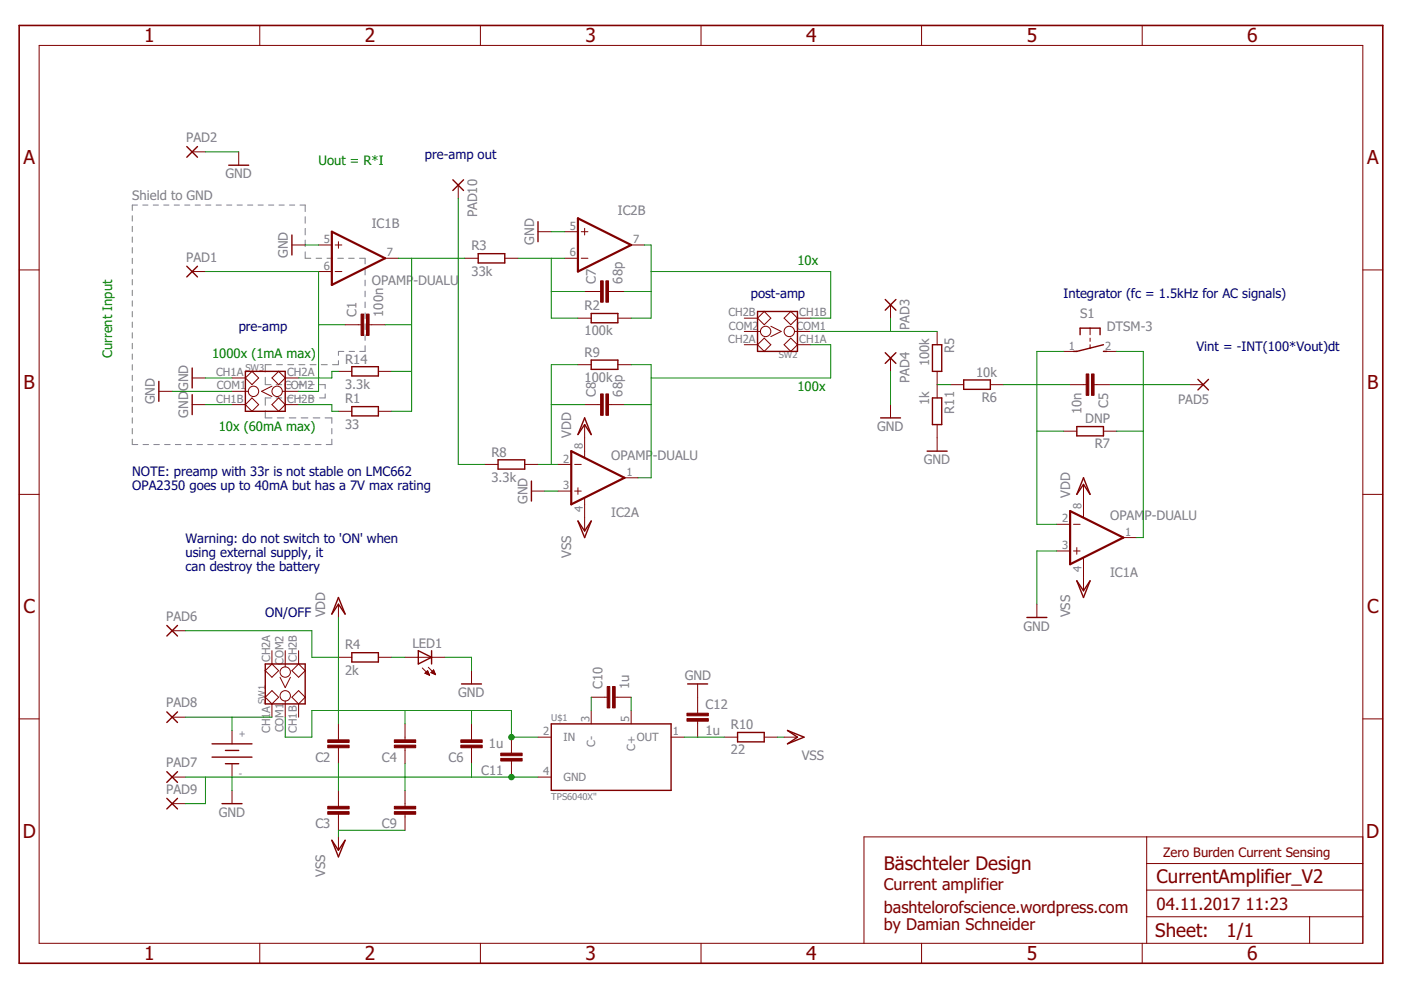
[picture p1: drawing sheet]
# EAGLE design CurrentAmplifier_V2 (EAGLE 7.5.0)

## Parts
C1  100n  C-EUC0805K  [C0805K]
C2  C-EUC0805  [C0805]
C3  C-EUC0805  [C0805]
C4  C-EUC0805  [C0805]
C5  10n  C-EUC0805K  [C0805K]
C6  C-EUC1206  [C1206]
C7  68p  C-EUC0603  [C0603]
C8  68p  C-EUC0603  [C0603]
C9  C-EUC1206  [C1206]
C10  1u  C-EUC0603  [C0603]
C11  1u  C-EUC0603  [C0603]
C12  1u  C-EUC0603  [C0603]
CR1  DX_CR2032HANDSOLDER  [DX_CR2032_SMD_HANDSOLDER]
IC1  OPAMP-DUALU  [SO08]
IC2  OPAMP-DUALU  [SO08]
LED1  LEDCHIP-LED0805  [CHIP-LED0805]
PAD1  1,6/0,9  [1,6/0,9]
PAD2  1,6/0,9  [1,6/0,9]
PAD3  1,6/0,9  [1,6/0,9]
PAD4  1,6/0,9  [1,6/0,9]
PAD5  1,6/0,9  [1,6/0,9]
PAD6  1,6/0,9  [1,6/0,9]
PAD7  1,6/0,9  [1,6/0,9]
PAD8  1,6/0,9  [1,6/0,9]
PAD9  1,6/0,9  [1,6/0,9]
PAD10  1,6/0,9  [1,6/0,9]
R1  33  R-EU_R0805  [R0805]
R2  100k  R-EU_R0603  [R0603]
R3  33k  R-EU_R0603  [R0603]
R4  2k  R-EU_R0603  [R0603]
R5  100k  R-EU_R0603  [R0603]
R6  10k  R-EU_R0603  [R0603]
R7  DNP  R-EU_R0805  [R0805]
R8  3.3k  R-EU_R0603  [R0603]
R9  100k  R-EU_R0603  [R0603]
R10  22  R-EU_R0805  [R0805]
R11  1k  R-EU_R0603  [R0603]
R14  3.3k  R-EU_R0805  [R0805]
S1  DTSM-3  [DTSM-3]
SW1  DIP-TOGGLE-SWITCH-2CH-(2X3P-2.54)  [SW6-2.54-9.0X3.5X3.2+2.0MM]
SW2  DIP-TOGGLE-SWITCH-2CH-(2X3P-2.54)  [SW6-2.54-9.0X3.5X3.2+2.0MM]
SW3  DIP-TOGGLE-SWITCH-2CH-(2X3P-2.54)  [SW6-2.54-9.0X3.5X3.2+2.0MM]
U$1  TPS6040X"  [SOT23-5]

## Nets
+: CR1.P$1(+) PAD8.1(P) SW1.CH1A
GND: C2.1 C3.2 C4.1 C6.1 C9.2 C11.1 C12.1 CR1.P$2(-) IC1.3(A:+IN) IC1.5(B:+IN) IC2.3(A:+IN) IC2.5(B:+IN) LED1.C PAD2.1(P) PAD4.1(P) PAD7.1(P) PAD9.1(P) R11.2 SW3.CH1A SW3.CH1B SW3.COM1 U$1.4(GND)
N$1: C1.2 IC1.7(B:OUT) PAD10.1(P) R1.2 R3.1 R8.1 R14.2
N$2: C7.1 IC2.6(B:-IN) R2.1 R3.2
N$3: R5.2 R6.2 R11.1
N$4: C7.2 IC2.7(B:OUT) R2.2 SW2.CH1B
N$5: R14.1 SW3.CH2A
N$6: C10.1 U$1.3(C-)
N$7: C10.2 U$1.5(C+)
N$8: LED1.A R4.2
N$11: C5.2 IC1.2(A:-IN) R6.1 R7.2 S1.1
N$12: C5.1 IC1.1(A:OUT) PAD5.1(P) R7.1 S1.2
N$13: C8.1 IC2.2(A:-IN) R8.2 R9.1
N$14: C8.2 IC2.1(A:OUT) R9.2 SW2.CH1A
N$15: PAD3.1(P) R5.1 SW2.COM1
N$16: C12.2 R10.1 U$1.1(OUT)
N$21: C1.1 IC1.6(B:-IN) PAD1.1(P) SW3.COM2
N$22: R1.1 SW3.CH2B
VDD: C2.2 C4.2 C6.2 C11.2 IC1.8(A:V+) IC2.8(A:V+) PAD6.1(P) R4.1 SW1.COM1 U$1.2(IN)
VSS: C3.1 C9.1 IC1.4(A:V-) IC2.4(A:V-) R10.2
Unconnected: SW1.CH1B SW1.CH2A SW1.CH2B SW1.COM2 SW2.CH2A SW2.CH2B SW2.COM2

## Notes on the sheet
- pre-amp out
- Uout = R*I
- Shield to GND
- 10x
- post-amp | Integrator (fc = 1.5kHz for AC signals)
- pre-amp
- Vint = -INT(100*Vout)dt
- Current Input | 1000x (1mA max)
- 100x
- 10x (60mA max)
- NOTE: preamp with 33r is not stable on LMC662!
  OPA2350 goes up to 40mA but has a 7V max rating
- Warning: do not switch to 'ON' when
  using external supply, it
  can destroy the battery
- ON/OFF
- Zero Burden Current Sensing
- Bäschteler Design
- Current amplifier
- bashtelorofscience.wordpress.com
  by Damian Schneider

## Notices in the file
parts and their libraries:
SparkFun-AnalogIC: Licensing:Creative Commons ShareAlike 4.0 International - https://creativecommons.org/licenses/by-sa/4.0
